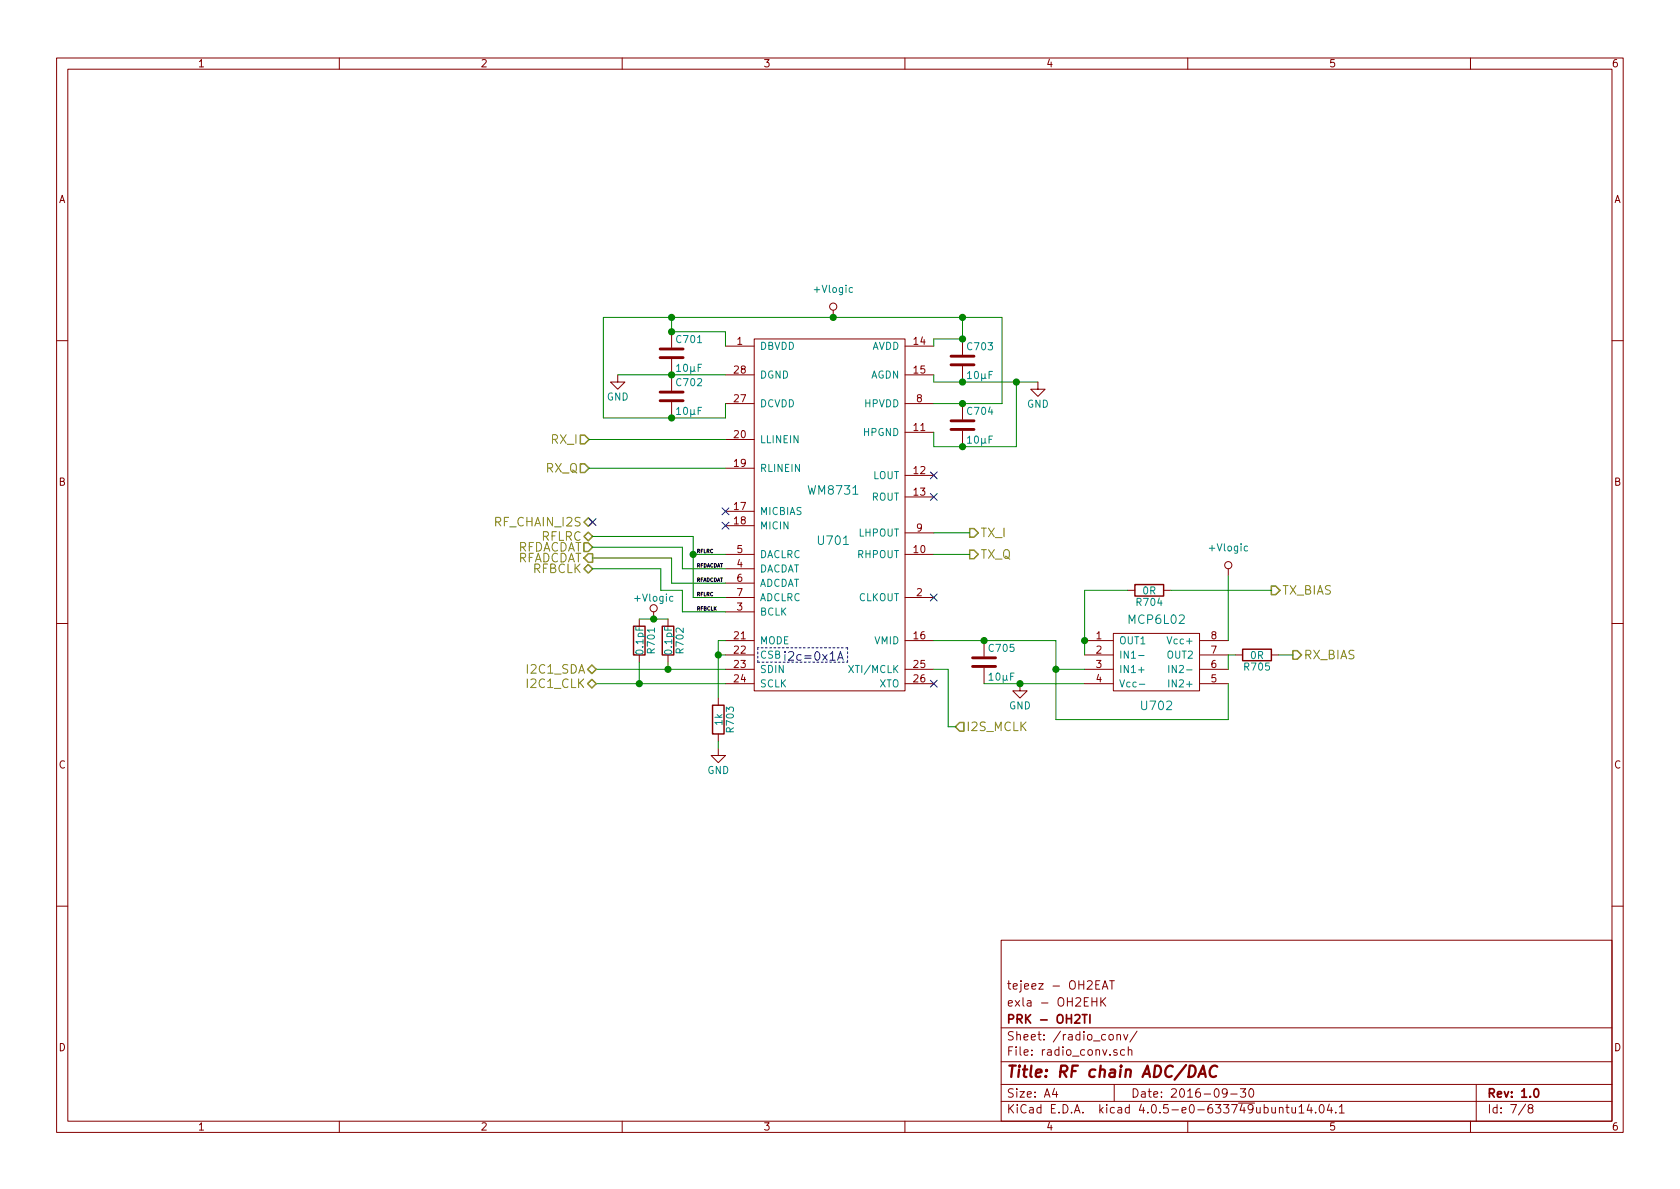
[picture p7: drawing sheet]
EESchema Schematic File Version 2
LIBS:dodekaedri-rescue
LIBS:power
LIBS:device
LIBS:transistors
LIBS:conn
LIBS:linear
LIBS:regul
LIBS:74xx
LIBS:cmos4000
LIBS:adc-dac
LIBS:memory
LIBS:xilinx
LIBS:microcontrollers
LIBS:dsp
LIBS:microchip
LIBS:analog_switches
LIBS:motorola
LIBS:texas
LIBS:intel
LIBS:audio
LIBS:interface
LIBS:digital-audio
LIBS:philips
LIBS:display
LIBS:cypress
LIBS:siliconi
LIBS:opto
LIBS:atmel
LIBS:contrib
LIBS:valves
LIBS:dodekaedri
LIBS:Oscillators
LIBS:stm32
LIBS:dodekaedri-cache
EELAYER 25 0
EELAYER END
$Descr A4 11693 8268
encoding utf-8
Sheet 7 8
Title "RF chain ADC/DAC"
Date "2016-09-30"
Rev "1.0"
Comp "PRK - OH2TI"
Comment1 "exla - OH2EHK"
Comment2 "tejeez - OH2EAT"
Comment3 ""
Comment4 ""
$EndDescr
$Comp
L WM8731 U701
U 1 1
P 5800 3600
F 0 "U701" H 5800 3450 60  0000 C CNN
F 1 "WM8731" H 5800 3800 60  0000 C CNN
F 2 "Housings_SSOP:SSOP-28_5.3x10.2mm_Pitch0.65mm" H 5800 4050 60  0001 C CNN
F 3 "" H 5800 4050 60  0001 C CNN
	1    5800 3600
	1    0    0    -1  
$EndComp
$Comp
L +Vlogic #PWR046
U 1 1
P 5800 2200
F 0 "#PWR046" H 5800 2000 50  0001 C CNN
F 1 "+Vlogic" H 5800 2400 50  0000 C CNN
F 2 "" H 5800 2200 50  0000 C CNN
F 3 "" H 5800 2200 50  0000 C CNN
	1    5800 2200
	1    0    0    -1  
$EndComp
$Comp
L C C701
U 1 1
P 4675 2450
F 0 "C701" H 4700 2550 50  0000 L CNN
F 1 "10µF" H 4700 2350 50  0000 L CNN
F 2 "Capacitors_SMD:C_0805_HandSoldering" H 4713 2300 50  0001 C CNN
F 3 "" H 4675 2450 50  0000 C CNN
	1    4675 2450
	1    0    0    -1  
$EndComp
$Comp
L C C702
U 1 1
P 4675 2750
F 0 "C702" H 4700 2850 50  0000 L CNN
F 1 "10µF" H 4700 2650 50  0000 L CNN
F 2 "Capacitors_SMD:C_0805_HandSoldering" H 4713 2600 50  0001 C CNN
F 3 "" H 4675 2750 50  0000 C CNN
	1    4675 2750
	1    0    0    -1  
$EndComp
$Comp
L GND #PWR047
U 1 1
P 4300 2600
F 0 "#PWR047" H 4300 2350 50  0001 C CNN
F 1 "GND" H 4300 2450 50  0000 C CNN
F 2 "" H 4300 2600 50  0000 C CNN
F 3 "" H 4300 2600 50  0000 C CNN
	1    4300 2600
	1    0    0    -1  
$EndComp
Wire Wire Line
	4300 2600 5050 2600
Wire Wire Line
	5050 2300 5050 2400
Connection ~ 4675 2300
Wire Wire Line
	4675 2300 4675 2200
Wire Wire Line
	4200 2200 6975 2200
Connection ~ 4675 2600
$Comp
L C C703
U 1 1
P 6700 2500
F 0 "C703" H 6725 2600 50  0000 L CNN
F 1 "10µF" H 6725 2400 50  0000 L CNN
F 2 "Capacitors_SMD:C_0805_HandSoldering" H 6738 2350 50  0001 C CNN
F 3 "" H 6700 2500 50  0000 C CNN
	1    6700 2500
	1    0    0    -1  
$EndComp
$Comp
L C C704
U 1 1
P 6700 2950
F 0 "C704" H 6725 3050 50  0000 L CNN
F 1 "10µF" H 6725 2850 50  0000 L CNN
F 2 "Capacitors_SMD:C_0805_HandSoldering" H 6738 2800 50  0001 C CNN
F 3 "" H 6700 2950 50  0000 C CNN
	1    6700 2950
	1    0    0    -1  
$EndComp
Wire Wire Line
	6700 2200 6700 2350
Connection ~ 5800 2200
Wire Wire Line
	6500 2350 6500 2400
Connection ~ 6700 2350
Wire Wire Line
	6500 2650 7225 2650
Wire Wire Line
	6500 2650 6500 2600
Connection ~ 6700 2650
$Comp
L GND #PWR048
U 1 1
P 7225 2650
F 0 "#PWR048" H 7225 2400 50  0001 C CNN
F 1 "GND" H 7225 2500 50  0000 C CNN
F 2 "" H 7225 2650 50  0000 C CNN
F 3 "" H 7225 2650 50  0000 C CNN
	1    7225 2650
	1    0    0    -1  
$EndComp
Wire Wire Line
	6975 2200 6975 2800
Wire Wire Line
	6975 2800 6500 2800
Connection ~ 6700 2200
Connection ~ 6700 2800
Wire Wire Line
	6500 3000 6500 3100
Wire Wire Line
	6500 3100 7075 3100
Wire Wire Line
	7075 3100 7075 2650
Connection ~ 7075 2650
Connection ~ 6700 3100
NoConn ~ 6500 3300
NoConn ~ 6500 3450
NoConn ~ 6500 4150
NoConn ~ 6500 4750
NoConn ~ 5050 3550
NoConn ~ 5050 3650
Wire Wire Line
	4200 2900 5050 2900
Wire Wire Line
	5050 2900 5050 2800
Connection ~ 4675 2900
Wire Wire Line
	4200 2900 4200 2200
Connection ~ 4675 2200
$Comp
L +Vlogic #PWR049
U 1 1
P 4550 4300
F 0 "#PWR049" H 4550 4100 50  0001 C CNN
F 1 "+Vlogic" H 4550 4450 50  0000 C CNN
F 2 "" H 4550 4300 50  0000 C CNN
F 3 "" H 4550 4300 50  0000 C CNN
	1    4550 4300
	1    0    0    -1  
$EndComp
$Comp
L R R701
U 1 1
P 4450 4450
F 0 "R701" V 4530 4450 50  0000 C CNN
F 1 "0.1pF" V 4450 4450 50  0000 C CNN
F 2 "Resistors_SMD:R_0805_HandSoldering" V 4380 4450 50  0001 C CNN
F 3 "" H 4450 4450 50  0000 C CNN
	1    4450 4450
	1    0    0    -1  
$EndComp
$Comp
L R R702
U 1 1
P 4650 4450
F 0 "R702" V 4730 4450 50  0000 C CNN
F 1 "0.1pF" V 4650 4450 50  0000 C CNN
F 2 "Resistors_SMD:R_0805_HandSoldering" V 4580 4450 50  0001 C CNN
F 3 "" H 4650 4450 50  0000 C CNN
	1    4650 4450
	1    0    0    -1  
$EndComp
Wire Wire Line
	4150 4650 5050 4650
Wire Wire Line
	4650 4650 4650 4600
Wire Wire Line
	4150 4750 5050 4750
Wire Wire Line
	4450 4750 4450 4600
Connection ~ 4550 4300
$Comp
L C C705
U 1 1
P 6850 4600
F 0 "C705" H 6875 4700 50  0000 L CNN
F 1 "10µF" H 6875 4500 50  0000 L CNN
F 2 "Capacitors_SMD:C_0805_HandSoldering" H 6888 4450 50  0001 C CNN
F 3 "" H 6850 4600 50  0000 C CNN
	1    6850 4600
	1    0    0    -1  
$EndComp
Wire Wire Line
	6500 4450 7350 4450
Connection ~ 6850 4450
Wire Wire Line
	6850 4750 7550 4750
$Comp
L GND #PWR050
U 1 1
P 7100 4750
F 0 "#PWR050" H 7100 4500 50  0001 C CNN
F 1 "GND" H 7100 4600 50  0000 C CNN
F 2 "" H 7100 4750 50  0000 C CNN
F 3 "" H 7100 4750 50  0000 C CNN
	1    7100 4750
	1    0    0    -1  
$EndComp
Text HLabel 4125 3625 0    60   BiDi ~ 0
RF_CHAIN_I2S
Text HLabel 4150 4650 0    60   BiDi ~ 0
I2C1_SDA
Connection ~ 4650 4650
Text HLabel 4150 4750 0    60   BiDi ~ 0
I2C1_CLK
Connection ~ 4450 4750
Text HLabel 6650 5050 2    60   Input ~ 0
I2S_MCLK
Wire Wire Line
	6500 4650 6600 4650
Wire Wire Line
	6600 4650 6600 5050
Wire Wire Line
	6600 5050 6650 5050
Text HLabel 4100 3050 0    60   Input ~ 0
RX_I
Text HLabel 4100 3250 0    60   Input ~ 0
RX_Q
$Comp
L GND #PWR051
U 1 1
P 5000 5200
F 0 "#PWR051" H 5000 4950 50  0001 C CNN
F 1 "GND" H 5000 5050 50  0000 C CNN
F 2 "" H 5000 5200 50  0000 C CNN
F 3 "" H 5000 5200 50  0000 C CNN
	1    5000 5200
	1    0    0    -1  
$EndComp
Wire Wire Line
	5050 4550 5000 4550
Wire Wire Line
	5000 4450 5000 4850
Text Notes 5450 4590 0    60   ~ 0
i2c=0x1A
Wire Notes Line
	5275 4500 5275 4600
Wire Notes Line
	5275 4600 5900 4600
Wire Notes Line
	5900 4600 5900 4500
Wire Notes Line
	5900 4500 5275 4500
Wire Wire Line
	5050 3050 4100 3050
Wire Wire Line
	4100 3250 5050 3250
Text HLabel 6750 3700 2    60   Output ~ 0
TX_I
Text HLabel 6750 3850 2    60   Output ~ 0
TX_Q
Wire Wire Line
	6500 3700 6750 3700
Wire Wire Line
	6500 3850 6750 3850
$Comp
L TL972IDR U702
U 1 1
P 8050 4600
F 0 "U702" H 8050 4300 60  0000 C CNN
F 1 "MCP6L02" H 8050 4900 60  0000 C CNN
F 2 "Housings_SOIC:SOIC-8_3.9x4.9mm_Pitch1.27mm" H 8100 4600 60  0001 C CNN
F 3 "" H 8100 4600 60  0001 C CNN
	1    8050 4600
	1    0    0    -1  
$EndComp
Wire Wire Line
	7350 4450 7350 5000
Wire Wire Line
	7350 4650 7550 4650
Wire Wire Line
	7350 5000 8550 5000
Wire Wire Line
	8550 5000 8550 4750
Connection ~ 7350 4650
Connection ~ 7100 4750
Wire Wire Line
	7550 4100 7550 4550
Wire Wire Line
	8550 4550 8550 4650
$Comp
L +Vlogic #PWR052
U 1 1
P 8550 4000
F 0 "#PWR052" H 8550 3800 50  0001 C CNN
F 1 "+Vlogic" H 8550 4200 50  0000 C CNN
F 2 "" H 8550 4000 50  0000 C CNN
F 3 "" H 8550 4000 50  0000 C CNN
	1    8550 4000
	1    0    0    -1  
$EndComp
Wire Wire Line
	8550 4000 8550 4450
Text HLabel 9000 4550 2    60   Output ~ 0
RX_BIAS
Text HLabel 8850 4100 2    60   Output ~ 0
TX_BIAS
Connection ~ 7550 4450
Wire Wire Line
	4825 3850 5050 3850
Wire Wire Line
	4750 3950 5050 3950
Wire Wire Line
	4675 4050 5050 4050
Wire Wire Line
	4825 4150 5050 4150
Wire Wire Line
	4750 4250 5050 4250
Connection ~ 5000 4550
Wire Wire Line
	4450 4300 4650 4300
Wire Wire Line
	5000 4450 5050 4450
Text Label 4850 3850 0    25   ~ 0
RFLRC
Text Label 4850 4150 0    25   ~ 0
RFLRC
Text Label 4850 3950 0    25   ~ 0
RFDACDAT
Text Label 4850 4050 0    25   ~ 0
RFADCDAT
Text Label 4850 4250 0    25   ~ 0
RFBCLK
$Comp
L R R703
U 1 1
P 5000 5000
F 0 "R703" V 5080 5000 50  0000 C CNN
F 1 "1k" V 5000 5000 50  0000 C CNN
F 2 "Resistors_SMD:R_0805_HandSoldering" V 4930 5000 50  0001 C CNN
F 3 "" H 5000 5000 50  0000 C CNN
	1    5000 5000
	1    0    0    -1  
$EndComp
Wire Wire Line
	5000 5200 5000 5150
Wire Wire Line
	5050 2300 4675 2300
Wire Wire Line
	6700 2350 6500 2350
NoConn ~ 4125 3625
Text HLabel 4125 3725 0    60   BiDi ~ 0
RFLRC
Text HLabel 4125 3800 0    60   Input ~ 0
RFDACDAT
Text HLabel 4125 3875 0    60   Output ~ 0
RFADCDAT
Text HLabel 4125 3950 0    60   BiDi ~ 0
RFBCLK
Wire Wire Line
	4825 3725 4825 4150
Wire Wire Line
	4825 3725 4125 3725
Wire Wire Line
	4750 3950 4750 3800
Wire Wire Line
	4750 3800 4125 3800
Wire Wire Line
	4125 3875 4675 3875
Wire Wire Line
	4675 3875 4675 4050
Connection ~ 4825 3850
Wire Wire Line
	4750 4250 4750 4100
Wire Wire Line
	4750 4100 4600 4100
Wire Wire Line
	4600 4100 4600 3950
Wire Wire Line
	4600 3950 4125 3950
$Comp
L R R704
U 1 1
P 8000 4100
F 0 "R704" V 8080 4100 50  0000 C CNN
F 1 "0R" V 8000 4100 50  0000 C CNN
F 2 "Resistors_SMD:R_0805_HandSoldering" V 7930 4100 50  0001 C CNN
F 3 "" H 8000 4100 50  0000 C CNN
	1    8000 4100
	0    1    1    0   
$EndComp
Wire Wire Line
	7550 4100 7850 4100
Wire Wire Line
	8150 4100 8850 4100
$Comp
L R R705
U 1 1
P 8750 4550
F 0 "R705" V 8830 4550 50  0000 C CNN
F 1 "0R" V 8750 4550 50  0000 C CNN
F 2 "Resistors_SMD:R_0805_HandSoldering" V 8680 4550 50  0001 C CNN
F 3 "" H 8750 4550 50  0000 C CNN
	1    8750 4550
	0    1    1    0   
$EndComp
Wire Wire Line
	8550 4550 8600 4550
Wire Wire Line
	8900 4550 9000 4550
$EndSCHEMATC
